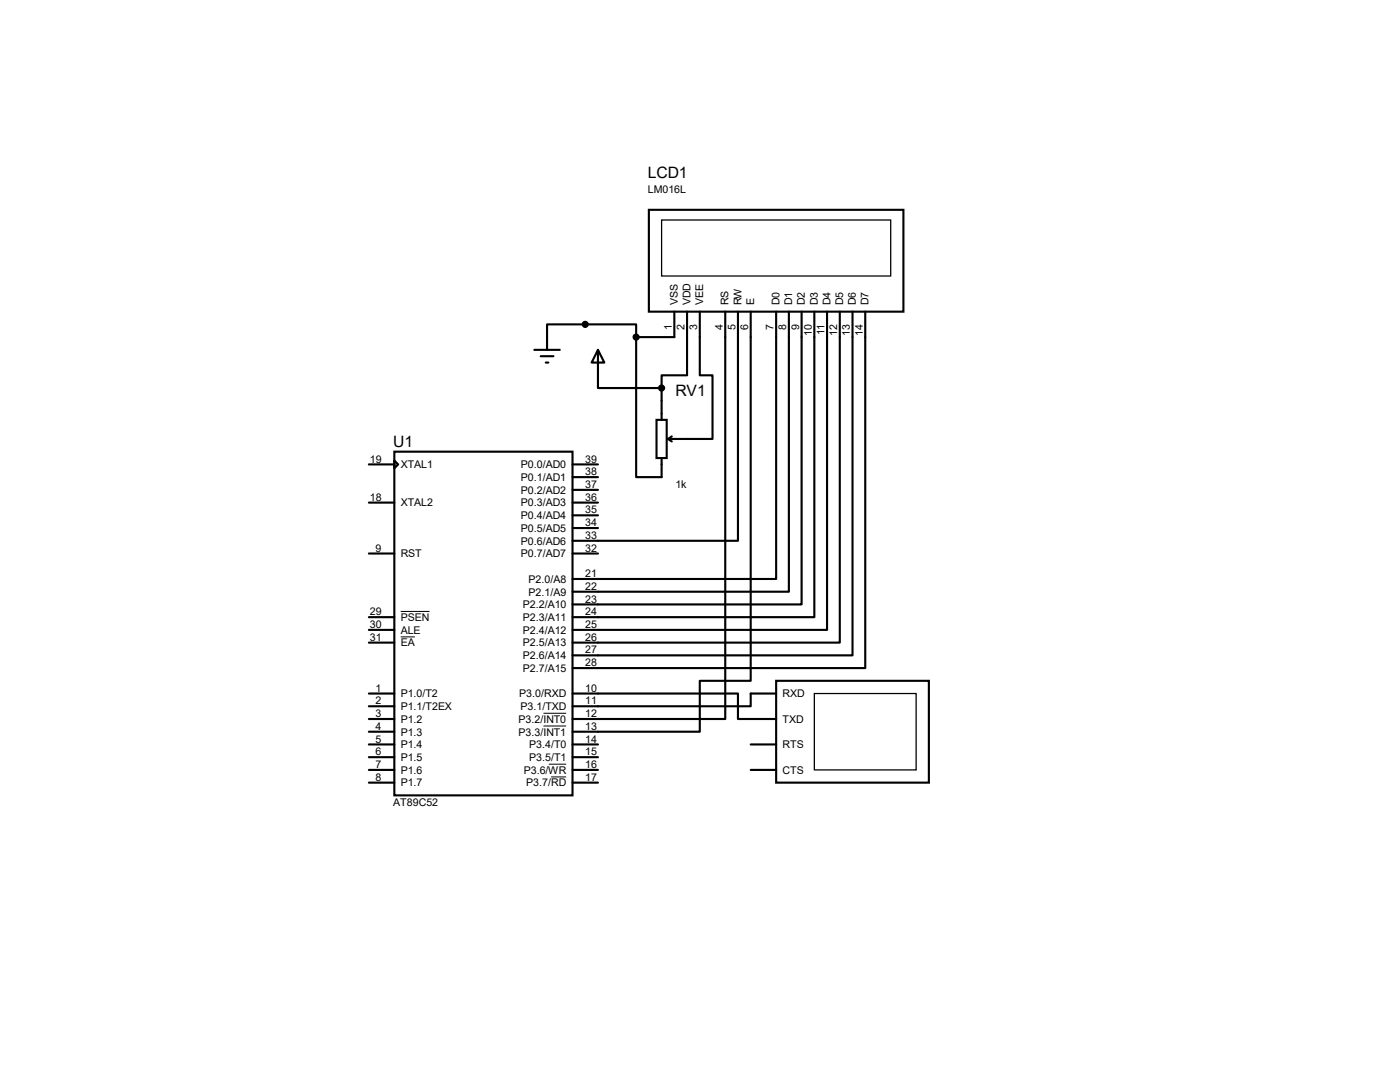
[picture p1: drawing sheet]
<svg xmlns="http://www.w3.org/2000/svg" width="279mm" height="216mm" viewBox="0 0 279 216" stroke-linecap="round" stroke-linejoin="round" font-family="sans-serif">
<g fill="none" stroke="#000" stroke-width=".42">
<path d="M129.5 41.9h50.8v20.3h-50.8zM106.6 69.8h5.1M107.9 71.1h2.5M108.9 72.3h.5M119.3 69.8l1.3 2.5h-2.5zM119.3 69.8v7.6h12.7M127 67.3v27.9h5v-3.8M127 67.3v-2.6h-17.8v5.1M132 77.4v6.4M134.6 62.2v5.1h-7.6M137.1 62.2v12.7h-5.1v2.5M139.7 62.2v12.7h2.5v12.7h-8.9"/>
<path d="M144.7 62.2v81.3h-30.4M147.3 62.2v45.7h-33M149.8 62.2v73.6h-10.1v10.2h-25.4M154.9 62.2v53.3h-40.6M157.4 62.2v55.9h-43.1M160 62.2v58.4h-45.7M162.5 62.2v60.9h-48.2M165.1 62.2v63.5h-50.8M167.6 62.2v66h-53.3M170.1 62.2v68.6h-55.8M172.7 62.2v71.1h-58.4M73.6 92.7h5.1"/>
<path d="M78.7 90.1h35.6v68.6h-35.6zM78.7 91.9l.8 .8-.8 .7zM114.3 92.7h5M114.3 95.2h5M114.3 97.7h5M131 83.8h2.1v7.6h-2.1zM133.3 87.6l.8 .5M134.1 87.1l-.8 .5M73.6 100.3h5.1M73.6 110.4h5.1M114.3 100.3h5M114.3 110.4h5"/>
<path d="M114.3 102.8h5M114.3 105.4h5M73.6 125.7h5.1M73.6 128.2h5.1M73.6 123.1h5.1M73.6 138.4h5.1M114.3 138.4h33v5.1h7.6M154.9 135.8h30.5v20.4h-30.5zM154.9 138.4h-5.1v2.5h-35.5M73.6 140.9h5.1M73.6 143.5h5.1M73.6 146h5.1"/>
<path d="M73.6 148.5h5.1M73.6 151.1h5.1M73.6 153.6h5.1M73.6 156.2h5.1M114.3 148.5h5M114.3 151.1h5M114.3 153.6h5M114.3 156.2h5M149.8 148.5h5.1M149.8 153.6h5.1"/>
<circle cx="116.8" cy="64.7" r=".51"/>
<circle cx="127" cy="67.3" r=".51"/>
<circle cx="132" cy="77.4" r=".51"/>
</g>
<path d="M80 127.1h2.8M80 122h5.7M108.5 142.3h4.5M108.5 144.9h4.5M109.5 152.5h3.5M110 155h3" fill="none" stroke="#000" stroke-width=".2"/>
<path d="M132 43.9h45.8v11.2h-45.8zM162.5 138.4h20.3v15.2h-20.3z" fill="none" stroke="#000" stroke-width=".25"/>
<g fill="#000">
<circle cx="116.8" cy="64.7" r=".51"/>
<circle cx="127" cy="67.3" r=".51"/>
<circle cx="132" cy="77.4" r=".51"/>
</g>
<g font-size="3.1">
<text x="129.3" y="35.6">LCD1</text>
<text x="134.8" y="79.1">RV1</text>
<text x="78.5" y="89.2">U1</text>
</g>
<g font-size="2.1">
<text x="129.3" y="38.5">LM016L</text>
<text x="134.1" y="65.9" transform="rotate(-90 134.1 65.9)">1</text>
<text x="135.3" y="60.9" transform="rotate(-90 135.3 60.9)">VSS</text>
<text x="136.6" y="65.9" transform="rotate(-90 136.6 65.9)">2</text>
<text x="137.8" y="60.9" transform="rotate(-90 137.8 60.9)">VDD</text>
<text x="139.1" y="65.9" transform="rotate(-90 139.1 65.9)">3</text>
<text x="140.3" y="60.9" transform="rotate(-90 140.3 60.9)">VEE</text>
<text x="144.2" y="65.9" transform="rotate(-90 144.2 65.9)">4</text>
<text x="145.4" y="60.9" transform="rotate(-90 145.4 60.9)">RS</text>
<text x="146.8" y="65.9" transform="rotate(-90 146.8 65.9)">5</text>
<text x="148" y="60.9" transform="rotate(-90 148 60.9)">RW</text>
<text x="149.3" y="65.9" transform="rotate(-90 149.3 65.9)">6</text>
<text x="150.5" y="60.9" transform="rotate(-90 150.5 60.9)">E</text>
<text x="154.4" y="65.9" transform="rotate(-90 154.4 65.9)">7</text>
<text x="155.6" y="60.9" transform="rotate(-90 155.6 60.9)">D0</text>
<text x="156.9" y="65.9" transform="rotate(-90 156.9 65.9)">8</text>
<text x="158.1" y="60.9" transform="rotate(-90 158.1 60.9)">D1</text>
<text x="159.5" y="65.9" transform="rotate(-90 159.5 65.9)">9</text>
<text x="160.7" y="60.9" transform="rotate(-90 160.7 60.9)">D2</text>
<text x="163.2" y="60.9" transform="rotate(-90 163.2 60.9)">D3</text>
<text x="165.7" y="60.9" transform="rotate(-90 165.7 60.9)">D4</text>
<text x="168.3" y="60.9" transform="rotate(-90 168.3 60.9)">D5</text>
<text x="170.8" y="60.9" transform="rotate(-90 170.8 60.9)">D6</text>
<text x="173.4" y="60.9" transform="rotate(-90 173.4 60.9)">D7</text>
<text x="162" y="67.1" transform="rotate(-90 162 67.1)">10</text>
<text x="164.5" y="66.9" transform="rotate(-90 164.5 66.9)">11</text>
<text x="167.1" y="67.1" transform="rotate(-90 167.1 67.1)">12</text>
<text x="169.6" y="67.1" transform="rotate(-90 169.6 67.1)">13</text>
<text x="172.2" y="67.1" transform="rotate(-90 172.2 67.1)">14</text>
<text x="73.8" y="92.3">19</text>
<text x="80" y="93.4">XTAL1</text>
<text x="104" y="93.4">P0.0/AD0</text>
<text x="104" y="96">P0.1/AD1</text>
<text x="116.8" y="92.3">39</text>
<text x="116.8" y="94.8">38</text>
<text x="73.8" y="99.9">18</text>
<text x="80" y="101">XTAL2</text>
<text x="104" y="98.5">P0.2/AD2</text>
<text x="104" y="101">P0.3/AD3</text>
<text x="116.8" y="97.4">37</text>
<text x="116.8" y="99.9">36</text>
<text x="134.8" y="97.4">1k</text>
<text x="104" y="103.6">P0.4/AD4</text>
<text x="104" y="106.1">P0.5/AD5</text>
<text x="116.8" y="102.4">35</text>
<text x="116.8" y="105">34</text>
<text x="116.8" y="107.5">33</text>
<text x="75" y="110.1">9</text>
<text x="80" y="111.2">RST</text>
<text x="104" y="108.7">P0.6/AD6</text>
<text x="104" y="111.2">P0.7/AD7</text>
<text x="116.8" y="110.1">32</text>
<text x="105.5" y="116.3">P2.0/A8</text>
<text x="105.5" y="118.8">P2.1/A9</text>
<text x="116.8" y="115.1">21</text>
<text x="116.8" y="117.7">22</text>
<text x="73.8" y="125.3">30</text>
<text x="73.8" y="122.8">29</text>
<text x="80" y="123.9">PSEN</text>
<text x="104.4" y="121.4">P2.2/A10</text>
<text x="104.4" y="123.9">P2.3/A11</text>
<text x="116.8" y="120.2">23</text>
<text x="116.8" y="122.8">24</text>
<text x="116.8" y="125.3">25</text>
<text x="73.8" y="127.8">31</text>
<text x="80" y="126.4">ALE</text>
<text x="80" y="129">EA</text>
<text x="104.4" y="126.4">P2.4/A12</text>
<text x="104.4" y="129">P2.5/A13</text>
<text x="104.4" y="131.5">P2.6/A14</text>
<text x="116.8" y="127.8">26</text>
<text x="116.8" y="130.4">27</text>
<text x="104.4" y="134.1">P2.7/A15</text>
<text x="116.8" y="132.9">28</text>
<text x="75" y="138">1</text>
<text x="75" y="140.5">2</text>
<text x="75" y="143.1">3</text>
<text x="80" y="139.1">P1.0/T2</text>
<text x="80" y="141.7">P1.1/T2EX</text>
<text x="103.6" y="139.1">P3.0/RXD</text>
<text x="103.9" y="141.7">P3.1/TXD</text>
<text x="116.8" y="140.5">11</text>
<text x="116.8" y="143.1">12</text>
<text x="116.8" y="138">10</text>
<text x="156.2" y="139.1">RXD</text>
<text x="75" y="145.6">4</text>
<text x="75" y="148.2">5</text>
<text x="80" y="144.2">P1.2</text>
<text x="80" y="146.8">P1.3</text>
<text x="80" y="149.3">P1.4</text>
<text x="103.5" y="144.2">P3.2/INT0</text>
<text x="103.5" y="146.8">P3.3/INT1</text>
<text x="105.6" y="149.3">P3.4/T0</text>
<text x="116.8" y="145.6">13</text>
<text x="116.8" y="148.2">14</text>
<text x="156.2" y="149.3">RTS</text>
<text x="156.2" y="144.2">TXD</text>
<text x="75" y="150.7">6</text>
<text x="75" y="153.2">7</text>
<text x="75" y="155.8">8</text>
<text x="80" y="151.8">P1.5</text>
<text x="80" y="154.4">P1.6</text>
<text x="104.6" y="154.4">P3.6/WR</text>
<text x="105.6" y="151.8">P3.5/T1</text>
<text x="116.8" y="155.8">17</text>
<text x="116.8" y="153.2">16</text>
<text x="116.8" y="150.7">15</text>
<text x="156.2" y="154.4">CTS</text>
<text x="78.5" y="160.9">AT89C52</text>
<text x="80" y="156.9">P1.7</text>
<text x="105" y="156.9">P3.7/RD</text>
</g>
</svg>
